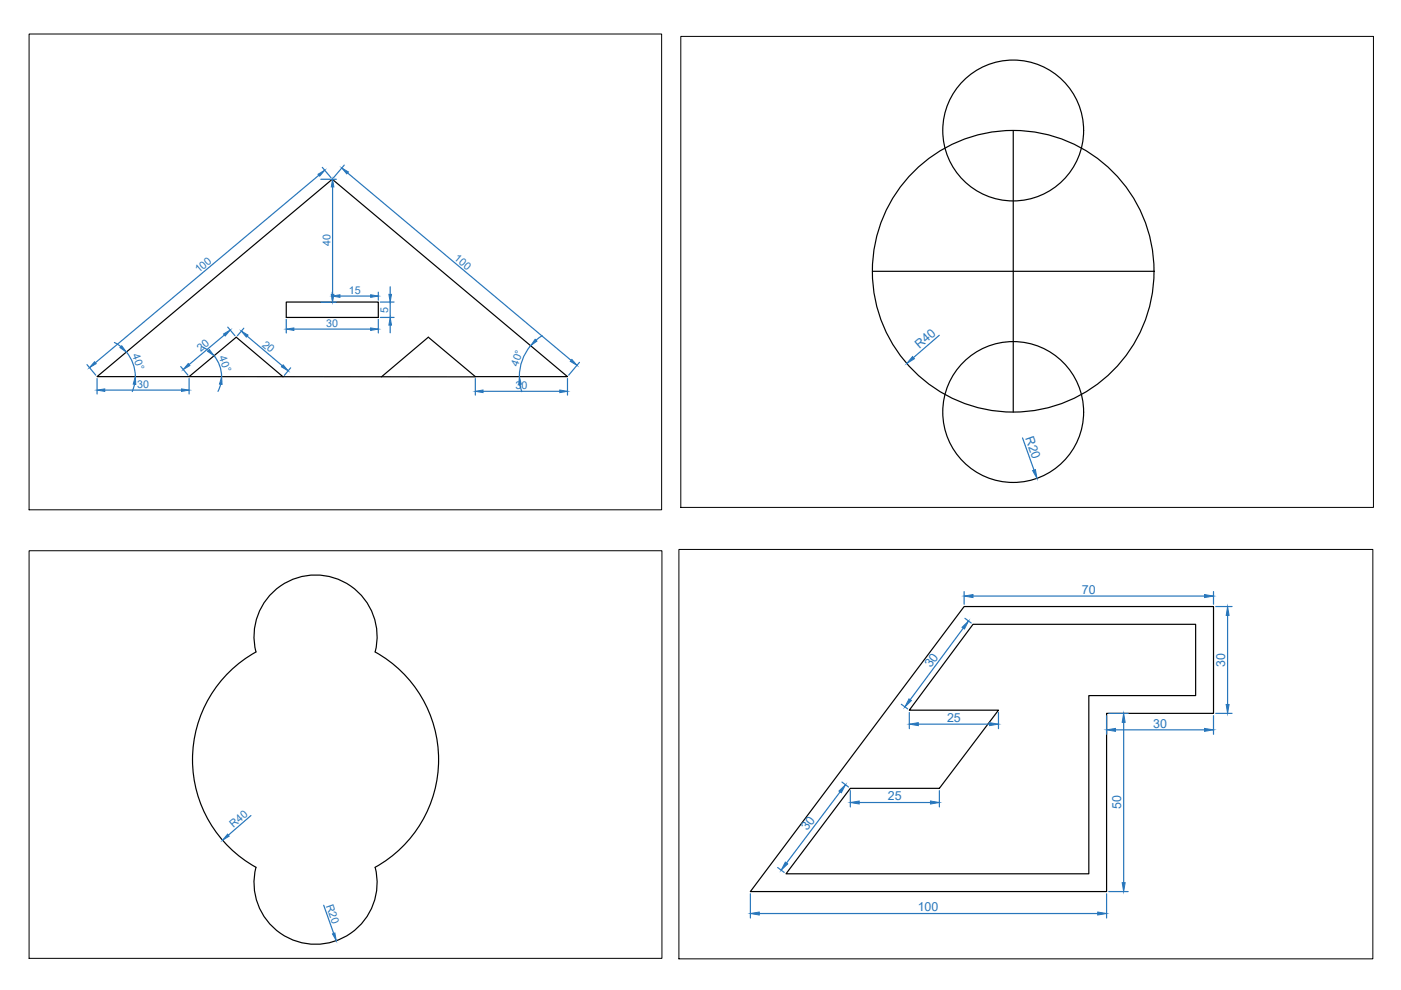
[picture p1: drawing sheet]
<svg xmlns="http://www.w3.org/2000/svg" width="297mm" height="210mm" viewBox="0 0 297 210" stroke-linecap="round" stroke-linejoin="round" font-family="sans-serif">
<!-- layer: 0 -->
<g fill="none" stroke="#000" stroke-width=".25">
<path d="M214.8 27.7v59.7M185 57.5h59.7M40.1 79.9h60.7M60 79.9l-9.9-8.4-10 8.4h-19.5l49.8-41.9 49.9 41.9h-19.5l-10-8.4-9.9 8.4M60.7 64h19.5v3.3h-19.5zM57.6 125.9a13 13 0 0 1 15.7-2.3 13 13 0 0 1 6.2 14.6 26.1 26.1 0 0 1 0 45.7 13 13 0 0 1-12.6 16.3 13 13 0 0 1-12.6-16.3 26.1 26.1 0 0 1 0-45.7 13 13 0 0 1 3.3-12.3zM204.4 128.6h52.9v22.6h-22.7v37.8h-75.5zM206.3 132.4h47.2v15.1h-22.6v37.8h-64.2l13.6-18.2h18.9l12.5-16.5h-18.9z"/>
<circle cx="214.8" cy="27.7" r="14.9"/>
<circle cx="214.8" cy="57.5" r="29.9"/>
<circle cx="214.8" cy="87.4" r="14.9"/>
</g>
<g fill="none" stroke="#2776bb" stroke-width=".25">
<path d="M67.6 37.2l-47.4 39.7M68 38h3.3M68.3 35.5l1.9 2.2M70.5 39.6v22.8M73 35l-2.3 2.7M73.7 36.7l47.4 39.7M18.4 77.3l1.9 2.2M24.3 72.6l1.3 .9M26.8 74.6a8.1 8.1 0 0 1 1.9 5.2M38.3 77.7l1.5 1.8M42.8 73.5l1.4 .8M45.4 75.4l1 1.8 .4 1.3 .2 1.3"/>
<path d="M47.6 71l-7.5 6.3M48.3 69.4l1.5 1.8M51.7 69.6l-1.4 1.6M52.4 71.3l7.5 6.3M60.7 67.7v2.9M61.6 78l-1.3 1.6M62.3 69.8h16.3M68 64h3.3M70.4 61.9v1.7M72.1 62.8h6.5M80.2 61.9v1.7M80.2 67.7v2.9"/>
<path d="M80.6 64h3M80.6 67.3h3M82.7 60.8v1.6M82.7 64v3.3M82.7 68.9v1.7M112.5 73.3a10.2 10.2 0 0 0-2.4 6.5M115 71.2l-1.4 .9M122.9 76.8l-2.3 2.7M199.1 71.1l-5.4 4.7M20.6 80.3v3.2M22.2 82.7h16.3M28.5 81.5l-.5 1.5"/>
<path d="M40.1 80.3v3.2M46.8 81.5l-.6 1.5M100.8 80.3v3.5M102.4 83h16.3M110.2 81.5l.4 1.5M120.3 80.3v3.5M216.8 92.9l2.4 6.8M204.2 133.2l-11.2 15.2M204.4 125.4v2.7M204.6 131.1l1.3 1M206.3 126.4h49.1M257.3 125.4v2.7"/>
<path d="M257.8 128.6h3.4M260.3 130.5v18.9M191.1 149.3l1.3 1M192.8 151.1v3.4M194.7 153.5h15.1M211.7 151.1v3.4M234.6 151.7v4M235.1 151.2h4.1M236.5 154.7h18.9M238.2 153.2v33.9M257.3 151.7v4M257.8 151.2h3.4"/>
<path d="M53.2 172.9l-4.8 4.2M178.1 167.9l-11.3 15.1M178.5 165.8l1.4 1.1M180.3 167.6v3.5M182.2 170.2h15.1M199.2 167.6v3.5M68.6 191.9l2.1 6M159.1 189.5v5.1M161 193.7h71.7M164.9 183.9l1.4 1.1M234.6 189.5v5.1M235.1 189h4.1"/>
</g>
<g fill="#2776bb" stroke="#2776bb" stroke-width=".21">
<path d="M70.5 38l.3 1.6h-.6z"/>
<path d="M70.2 62.4h.6l-.3 1.6z"/>
<path d="M20.1 76.7l.3 .4-1.4 .8z"/>
<path d="M67.4 36.9l1.4-.8-1 1.3z"/>
<path d="M121.2 76.2l1.1 1.3-1.4-.9z"/>
<path d="M72.5 35.6l1.4 .9-.4 .4z"/>
<path d="M20.6 82.7l1.6-.2v.5z"/>
<path d="M38.5 82.5l1.6 .2-1.6 .3z"/>
<path d="M39.9 77.1l.4 .4-1.5 .9z"/>
<path d="M47.4 70.8l1.4-.8-1.1 1.2z"/>
<path d="M51.2 70.2l1.4 .8-.4 .5z"/>
<path d="M60 77.4l1.1 1.2-1.4-.8z"/>
<path d="M118.7 82.7l1.6 .3-1.6 .2z"/>
<path d="M100.8 83l1.6-.3v.5z"/>
<path d="M70.4 62.8l1.7-.3v.5z"/>
<path d="M78.6 62.5l1.6 .3-1.6 .2z"/>
<path d="M82.5 62.4h.5l-.3 1.6z"/>
<path d="M82.7 67.3l.3 1.6h-.5z"/>
<path d="M47 79.9l.1 1.6-.6-.1z"/>
<path d="M44 74.5l.4-.4 1 1.3z"/>
<path d="M28.7 79.9l.1 1.6-.6-.1z"/>
<path d="M25.4 73.7l.4-.4 1 1.3z"/>
<path d="M113.5 71.9l.3 .4-1.3 1z"/>
<path d="M110.1 79.9l.4 1.6h-.5z"/>
<path d="M60.7 69.8l1.6-.3v.6z"/>
<path d="M78.6 69.5l1.6 .3-1.6 .3z"/>
<path d="M193.5 75.6l.4 .5-1.6 1z"/>
<path d="M218.9 99.8l.6-.2 .4 1.8z"/>
<path d="M48.2 176.9l.4 .4-1.4 .9z"/>
<path d="M70.5 198l.5-.2 .3 1.6z"/>
<path d="M159.1 193.7l1.9-.3v.6z"/>
<path d="M232.7 193.4l1.9 .3-1.9 .3z"/>
<path d="M237.9 187.1h.7l-.4 1.9z"/>
<path d="M238.2 151.2l.4 2h-.7z"/>
<path d="M260 149.4h.6l-.3 1.8z"/>
<path d="M260.3 128.6l.3 1.9h-.6z"/>
<path d="M234.6 154.7l1.9-.3v.7z"/>
<path d="M255.4 154.4l1.9 .3-1.9 .4z"/>
<path d="M255.4 126.1l1.9 .3-1.9 .3z"/>
<path d="M204.4 126.4l1.9-.3v.6z"/>
<path d="M204 133l1.3-1.3-.8 1.7z"/>
<path d="M192.7 148.2l.5 .3-1.3 1.4z"/>
<path d="M166.5 182.8l.5 .4-1.4 1.3z"/>
<path d="M177.9 167.7l1.4-1.3-.9 1.7z"/>
<path d="M192.8 153.5l1.9-.3v.7z"/>
<path d="M209.8 153.2l1.9 .3-1.9 .4z"/>
<path d="M180.3 170.2l1.9-.4v.7z"/>
<path d="M197.3 169.8l1.9 .4-1.9 .3z"/>
</g>
<path d="M6.2 7.2h134.1v100.9h-134.1zM144.3 7.7h146.9v99.9h-146.9zM6.2 116.8h134.1v86.4h-134.1zM143.9 116.5h147.2v86.8h-147.2z" fill="none" stroke="#000" stroke-width=".21"/>
<g font-size="2.6" fill="#2776bb">
<text x="195" y="74.1" transform="rotate(-41 195 74.1)">R40</text>
<text x="217.3" y="92.9" transform="rotate(70 217.3 92.9)">R20</text>
<text x="229.4" y="125.9">70</text>
<text x="197.3" y="141.6" transform="rotate(-53 197.3 141.6)">30</text>
<text x="259.8" y="141.4" transform="rotate(-90 259.8 141.4)">30</text>
<text x="200.8" y="153">25</text>
<text x="244.5" y="154.3">30</text>
<text x="188.3" y="169.6">25</text>
<text x="237.7" y="171.6" transform="rotate(-90 237.7 171.6)">50</text>
<text x="171.2" y="176.3" transform="rotate(-53 171.2 176.3)">30</text>
<text x="194.6" y="193.2">100</text>
</g>
<g font-size="2.3" fill="#2776bb">
<text x="70.1" y="52.3" transform="rotate(-90 70.1 52.3)">40</text>
<text x="42.1" y="58" transform="rotate(-40 42.1 58)">100</text>
<text x="96.2" y="54.9" transform="rotate(40 96.2 54.9)">100</text>
<text x="74" y="62.3">15</text>
<text x="69.2" y="69.4">30</text>
<text x="82.3" y="66.3" transform="rotate(-90 82.3 66.3)">5</text>
<text x="28" y="75.4" transform="rotate(70 28 75.4)">40°</text>
<text x="42.6" y="74.6" transform="rotate(-40 42.6 74.6)">20</text>
<text x="46.4" y="75.8" transform="rotate(70 46.4 75.8)">40°</text>
<text x="55.5" y="73.3" transform="rotate(40 55.5 73.3)">20</text>
<text x="109.8" y="77.8" transform="rotate(-70 109.8 77.8)">40°</text>
<text x="29.1" y="82.3">30</text>
<text x="109.3" y="82.5">30</text>
<text x="49.5" y="175.5" transform="rotate(-41 49.5 175.5)">R40</text>
<text x="69.1" y="192" transform="rotate(70 69.1 192)">R20</text>
</g>
</svg>
